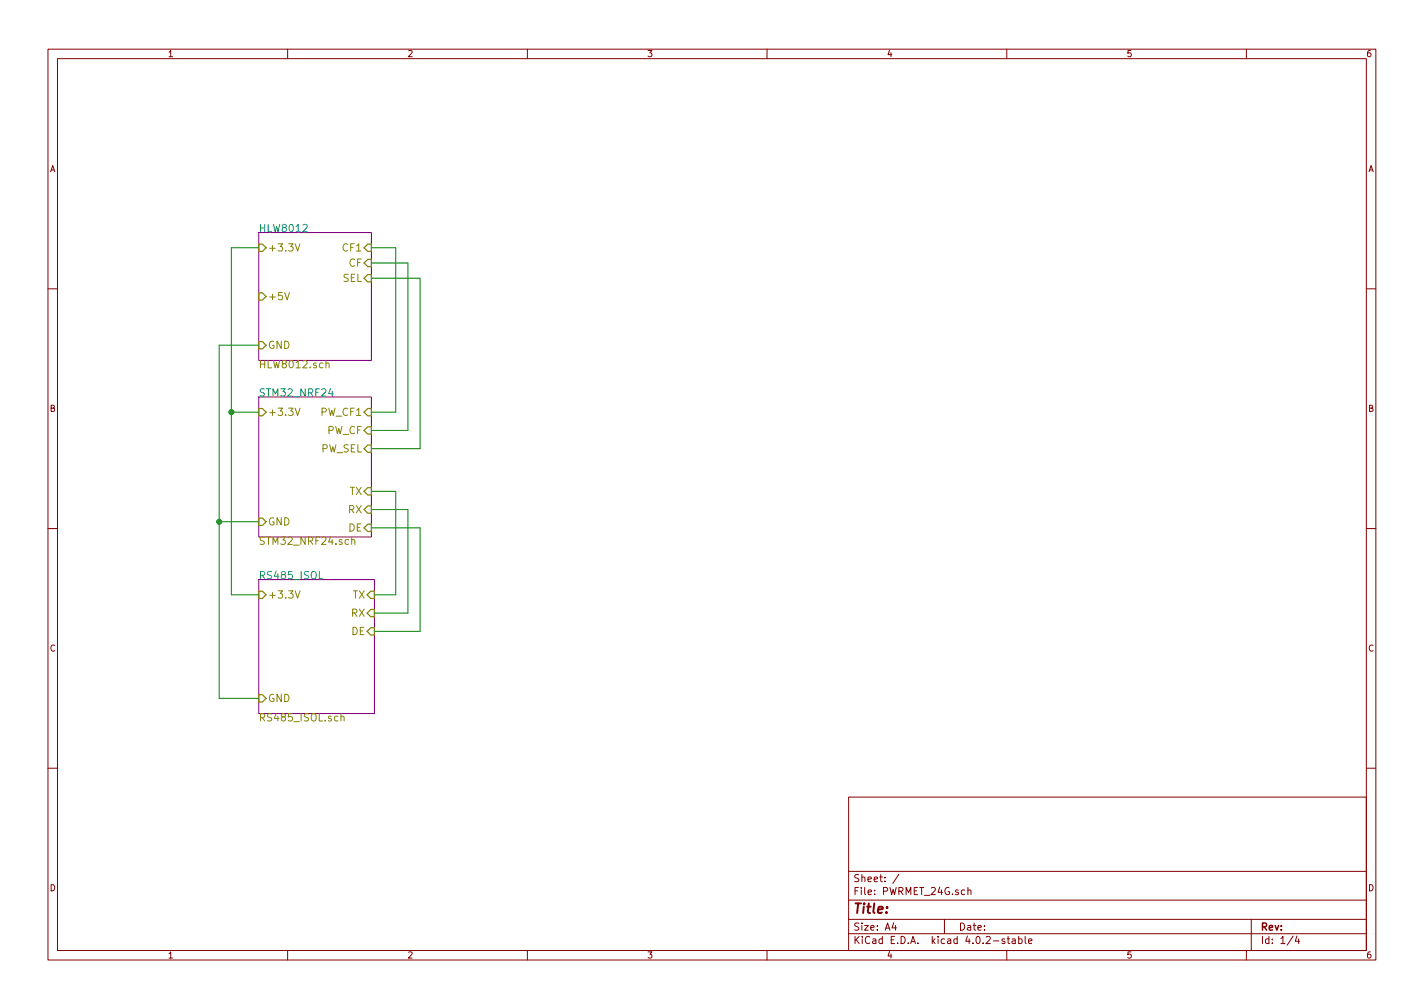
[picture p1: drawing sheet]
EESchema Schematic File Version 2
LIBS:power
LIBS:device
LIBS:transistors
LIBS:conn
LIBS:linear
LIBS:regul
LIBS:74xx
LIBS:cmos4000
LIBS:adc-dac
LIBS:memory
LIBS:xilinx
LIBS:microcontrollers
LIBS:dsp
LIBS:microchip
LIBS:analog_switches
LIBS:motorola
LIBS:texas
LIBS:intel
LIBS:audio
LIBS:interface
LIBS:digital-audio
LIBS:philips
LIBS:display
LIBS:cypress
LIBS:siliconi
LIBS:opto
LIBS:atmel
LIBS:contrib
LIBS:valves
LIBS:stm32
LIBS:BK_Common
LIBS:PWRMET_24G-cache
EELAYER 25 0
EELAYER END
$Descr A4 11693 8268
encoding utf-8
Sheet 1 4
Title ""
Date ""
Rev ""
Comp ""
Comment1 ""
Comment2 ""
Comment3 ""
Comment4 ""
$EndDescr
$Sheet
S 2125 3250 925  1150
U 591CC0DB
F0 "STM32_NRF24" 60
F1 "STM32_NRF24.sch" 60
F2 "PW_CF" I R 3050 3525 60 
F3 "PW_CF1" I R 3050 3375 60 
F4 "TX" I R 3050 4025 60 
F5 "RX" I R 3050 4175 60 
F6 "PW_SEL" I R 3050 3675 60 
F7 "DE" I R 3050 4325 60 
F8 "+3.3V" I L 2125 3375 60 
F9 "GND" I L 2125 4275 60 
$EndSheet
$Sheet
S 2125 1900 925  1050
U 591C108A
F0 "HLW8012" 60
F1 "HLW8012.sch" 60
F2 "+3.3V" I L 2125 2025 60 
F3 "+5V" I L 2125 2425 60 
F4 "GND" I L 2125 2825 60 
F5 "CF1" I R 3050 2025 60 
F6 "CF" I R 3050 2150 60 
F7 "SEL" I R 3050 2275 60 
$EndSheet
Wire Wire Line
	3050 3375 3250 3375
Wire Wire Line
	3250 3375 3250 2025
Wire Wire Line
	3250 2025 3050 2025
Wire Wire Line
	3050 3525 3350 3525
Wire Wire Line
	3350 3525 3350 2150
Wire Wire Line
	3350 2150 3050 2150
Wire Wire Line
	3050 3675 3450 3675
Wire Wire Line
	3450 3675 3450 2275
Wire Wire Line
	3450 2275 3050 2275
Wire Wire Line
	2125 2825 1800 2825
Wire Wire Line
	1800 2825 1800 5725
Wire Wire Line
	1800 4275 2125 4275
Wire Wire Line
	2125 3375 1900 3375
Wire Wire Line
	1900 2025 1900 4875
Wire Wire Line
	1900 2025 2125 2025
$Sheet
S 2125 4750 950  1100
U 59219A27
F0 "RS485_ISOL" 60
F1 "RS485_ISOL.sch" 60
F2 "GND" I L 2125 5725 60 
F3 "+3.3V" I L 2125 4875 60 
F4 "RX" I R 3075 5025 60 
F5 "TX" I R 3075 4875 60 
F6 "DE" I R 3075 5175 60 
$EndSheet
Wire Wire Line
	1900 4875 2125 4875
Connection ~ 1900 3375
Wire Wire Line
	1800 5725 2125 5725
Connection ~ 1800 4275
Wire Wire Line
	3075 4875 3250 4875
Wire Wire Line
	3250 4875 3250 4025
Wire Wire Line
	3250 4025 3050 4025
Wire Wire Line
	3075 5025 3350 5025
Wire Wire Line
	3350 5025 3350 4175
Wire Wire Line
	3350 4175 3050 4175
Wire Wire Line
	3075 5175 3450 5175
Wire Wire Line
	3450 5175 3450 4325
Wire Wire Line
	3450 4325 3050 4325
$EndSCHEMATC
